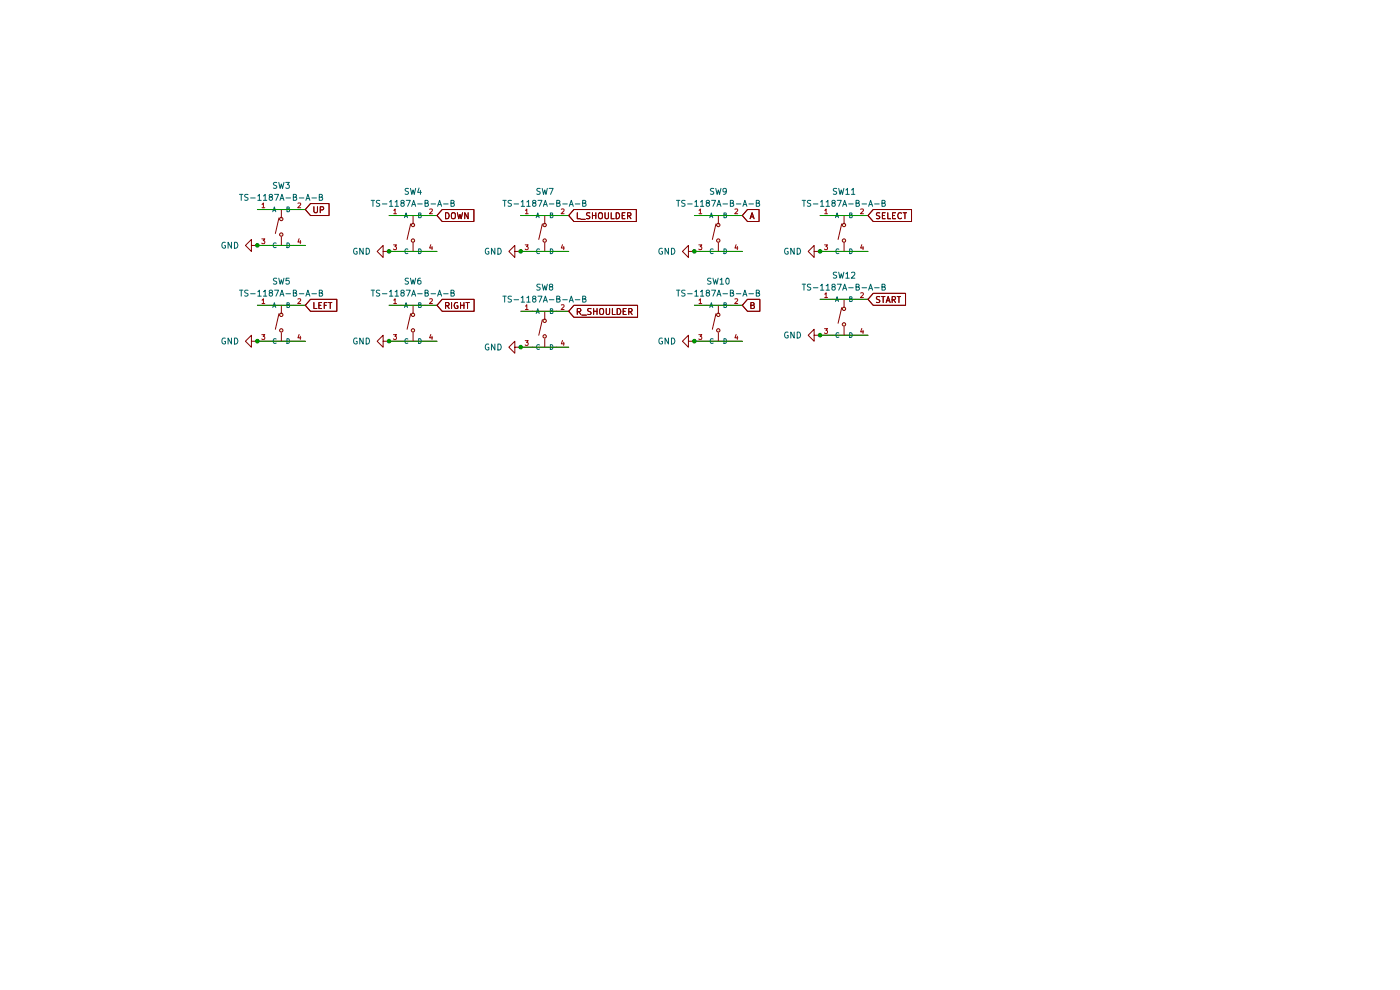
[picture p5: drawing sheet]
(kicad_sch
 (version 20250114)
 (generator "eeschema")
 (generator_version "9.0")
 (paper "A4")
 (lib_symbols
  (symbol "lcsc_imported:TS-1187A-B-A-B" (exclude_from_sim no) (in_bom yes) (on_board yes)
   (property "Reference" "SW" (at 0 1.27 0) (effects (font (size 1.27 1.27))))
   (property "Value" "TS-1187A-B-A-B" (at 0 -2.54 0) (effects (font (size 1.27 1.27))))
   (property "Footprint" "lcsc_footprints:C318884_SW-SMD_4P-L5_1-W5_1-P3_70-LS6_5-TL_H1_5" (at 0 -10.16 0) (effects (font (size 1.27 1.27)) (hide yes)))
   (property "Datasheet" "https://www.lcsc.com/datasheet/lcsc_datasheet_2304140030_XKB-Connection-TS-1187A-B-A-B_C318884.pdf" (at -2.286 0.127 0) (effects (font (size 1.27 1.27)) (hide yes)))
   (property "Description" "TS-1187A-B-A-B" (at 0 0 0) (effects (font (size 1.27 1.27)) (hide yes)))
   (property "LCSC" "C318884" (at 0 0 0) (effects (font (size 1.27 1.27)) (hide yes)))
   (property "Manufacturer" "XKB Connection(中国星坤)" (at 0 0 0) (effects (font (size 1.27 1.27)) (hide yes)))
   (symbol "TS-1187A-B-A-B_1_1"
    (polyline (pts (xy -2.54 2.54) (xy 2.54 2.54)) (stroke (width 0) (type default)) (fill (type none)))
    (polyline (pts (xy -2.54 -5.08) (xy 2.54 -5.08)) (stroke (width 0) (type default)) (fill (type none)))
    (polyline (pts (xy -0.508 0.762) (xy -1.27 -2.54)) (stroke (width 0) (type default)) (fill (type none)))
    (polyline (pts (xy 0 0.762) (xy 0 2.54)) (stroke (width 0) (type default)) (fill (type none)))
    (circle (center 0 0.508) (radius 0.3175) (stroke (width 0) (type default)) (fill (type background)))
    (circle (center 0 -2.794) (radius 0.3175) (stroke (width 0) (type default)) (fill (type background)))
    (polyline (pts (xy 0 -3.302) (xy 0 -5.08)) (stroke (width 0) (type default)) (fill (type none)))
    (pin unspecified line (at -5.08 2.54 0) (length 2.54) (name "A" (effects (font (size 1 1)))) (number "1" (effects (font (size 1 1)))))
    (pin unspecified line (at -5.08 -5.08 0) (length 2.54) (name "C" (effects (font (size 1 1)))) (number "3" (effects (font (size 1 1)))))
    (pin unspecified line (at 5.08 2.54 180) (length 2.54) (name "B" (effects (font (size 1 1)))) (number "2" (effects (font (size 1 1)))))
    (pin unspecified line (at 5.08 -5.08 180) (length 2.54) (name "D" (effects (font (size 1 1)))) (number "4" (effects (font (size 1 1))))))
   (embedded_fonts no))
  (symbol "power:GND"
   (power)
   (pin_numbers (hide yes))
   (pin_names
    (offset 0) (hide yes)) (exclude_from_sim no) (in_bom yes) (on_board yes)
   (property "Reference" "#PWR" (at 0 -6.35 0) (effects (font (size 1.27 1.27)) (hide yes)))
   (property "Value" "GND" (at 0 -3.81 0) (effects (font (size 1.27 1.27))))
   (property "Footprint" "" (at 0 0 0) (effects (font (size 1.27 1.27)) (hide yes)))
   (property "Datasheet" "" (at 0 0 0) (effects (font (size 1.27 1.27)) (hide yes)))
   (property "Description" "Power symbol creates a global label with name \"GND\" , ground" (at 0 0 0) (effects (font (size 1.27 1.27)) (hide yes)))
   (symbol "GND_0_1"
    (polyline (pts (xy 0 0) (xy 0 -1.27) (xy 1.27 -1.27) (xy 0 -2.54) (xy -1.27 -1.27) (xy 0 -1.27)) (stroke (width 0) (type default)) (fill (type none))))
   (symbol "GND_1_1"
    (pin power_in line (at 0 0 270) (length 0) (name "~" (effects (font (size 1.27 1.27)))) (number "1" (effects (font (size 1.27 1.27))))))
   (embedded_fonts no)))
 (junction
  (at 147.32 72.39)
  (diameter 0)
  (color 0 0 0 0))
 (junction
  (at 173.99 71.12)
  (diameter 0)
  (color 0 0 0 0))
 (junction
  (at 54.61 52.07)
  (diameter 0)
  (color 0 0 0 0))
 (junction
  (at 54.61 72.39)
  (diameter 0)
  (color 0 0 0 0))
 (junction
  (at 110.49 73.66)
  (diameter 0)
  (color 0 0 0 0))
 (junction
  (at 82.55 72.39)
  (diameter 0)
  (color 0 0 0 0))
 (junction
  (at 82.55 53.34)
  (diameter 0)
  (color 0 0 0 0))
 (junction
  (at 147.32 53.34)
  (diameter 0)
  (color 0 0 0 0))
 (junction
  (at 173.99 53.34)
  (diameter 0)
  (color 0 0 0 0))
 (junction
  (at 110.49 53.34)
  (diameter 0)
  (color 0 0 0 0))
 (wire
  (pts (xy 110.49 66.04) (xy 120.65 66.04))
  (stroke (width 0) (type default)))
 (wire
  (pts (xy 82.55 72.39) (xy 92.71 72.39))
  (stroke (width 0) (type default)))
 (wire
  (pts (xy 110.49 73.66) (xy 120.65 73.66))
  (stroke (width 0) (type default)))
 (wire
  (pts (xy 173.99 63.5) (xy 184.15 63.5))
  (stroke (width 0) (type default)))
 (wire
  (pts (xy 110.49 45.72) (xy 120.65 45.72))
  (stroke (width 0) (type default)))
 (wire
  (pts (xy 147.32 53.34) (xy 157.48 53.34))
  (stroke (width 0) (type default)))
 (wire
  (pts (xy 110.49 53.34) (xy 120.65 53.34))
  (stroke (width 0) (type default)))
 (wire
  (pts (xy 147.32 72.39) (xy 157.48 72.39))
  (stroke (width 0) (type default)))
 (wire
  (pts (xy 54.61 64.77) (xy 64.77 64.77))
  (stroke (width 0) (type default)))
 (wire
  (pts (xy 54.61 44.45) (xy 64.77 44.45))
  (stroke (width 0) (type default)))
 (wire
  (pts (xy 54.61 72.39) (xy 64.77 72.39))
  (stroke (width 0) (type default)))
 (wire
  (pts (xy 147.32 64.77) (xy 157.48 64.77))
  (stroke (width 0) (type default)))
 (wire
  (pts (xy 54.61 52.07) (xy 64.77 52.07))
  (stroke (width 0) (type default)))
 (wire
  (pts (xy 82.55 64.77) (xy 92.71 64.77))
  (stroke (width 0) (type default)))
 (wire
  (pts (xy 173.99 45.72) (xy 184.15 45.72))
  (stroke (width 0) (type default)))
 (wire
  (pts (xy 82.55 45.72) (xy 92.71 45.72))
  (stroke (width 0) (type default)))
 (wire
  (pts (xy 173.99 71.12) (xy 184.15 71.12))
  (stroke (width 0) (type default)))
 (wire
  (pts (xy 82.55 53.34) (xy 92.71 53.34))
  (stroke (width 0) (type default)))
 (wire
  (pts (xy 147.32 45.72) (xy 157.48 45.72))
  (stroke (width 0) (type default)))
 (wire
  (pts (xy 173.99 53.34) (xy 184.15 53.34))
  (stroke (width 0) (type default)))
 (global_label "R_SHOULDER"
  (shape input)
  (at 120.65 66.04 0)
  (fields_autoplaced yes)
  (effects (font (size 1.27 1.27)) (justify left))
  (property "Intersheetrefs" "${INTERSHEET_REFS}" (at 135.7909 66.04 0) (effects (font (size 1.27 1.27)) (justify left) (hide yes))))
 (global_label "L_SHOULDER"
  (shape input)
  (at 120.65 45.72 0)
  (fields_autoplaced yes)
  (effects (font (size 1.27 1.27)) (justify left))
  (property "Intersheetrefs" "${INTERSHEET_REFS}" (at 135.549 45.72 0) (effects (font (size 1.27 1.27)) (justify left) (hide yes))))
 (global_label "UP"
  (shape input)
  (at 64.77 44.45 0)
  (fields_autoplaced yes)
  (effects (font (size 1.27 1.27)) (justify left))
  (property "Intersheetrefs" "${INTERSHEET_REFS}" (at 70.3557 44.45 0) (effects (font (size 1.27 1.27)) (justify left) (hide yes))))
 (global_label "START"
  (shape input)
  (at 184.15 63.5 0)
  (fields_autoplaced yes)
  (effects (font (size 1.27 1.27)) (justify left))
  (property "Intersheetrefs" "${INTERSHEET_REFS}" (at 192.6385 63.5 0) (effects (font (size 1.27 1.27)) (justify left) (hide yes))))
 (global_label "RIGHT"
  (shape input)
  (at 92.71 64.77 0)
  (fields_autoplaced yes)
  (effects (font (size 1.27 1.27)) (justify left))
  (property "Intersheetrefs" "${INTERSHEET_REFS}" (at 101.1381 64.77 0) (effects (font (size 1.27 1.27)) (justify left) (hide yes))))
 (global_label "SELECT"
  (shape input)
  (at 184.15 45.72 0)
  (fields_autoplaced yes)
  (effects (font (size 1.27 1.27)) (justify left))
  (property "Intersheetrefs" "${INTERSHEET_REFS}" (at 193.9084 45.72 0) (effects (font (size 1.27 1.27)) (justify left) (hide yes))))
 (global_label "B"
  (shape input)
  (at 157.48 64.77 0)
  (fields_autoplaced yes)
  (effects (font (size 1.27 1.27)) (justify left))
  (property "Intersheetrefs" "${INTERSHEET_REFS}" (at 161.7352 64.77 0) (effects (font (size 1.27 1.27)) (justify left) (hide yes))))
 (global_label "LEFT"
  (shape input)
  (at 64.77 64.77 0)
  (fields_autoplaced yes)
  (effects (font (size 1.27 1.27)) (justify left))
  (property "Intersheetrefs" "${INTERSHEET_REFS}" (at 71.9885 64.77 0) (effects (font (size 1.27 1.27)) (justify left) (hide yes))))
 (global_label "A"
  (shape input)
  (at 157.48 45.72 0)
  (fields_autoplaced yes)
  (effects (font (size 1.27 1.27)) (justify left))
  (property "Intersheetrefs" "${INTERSHEET_REFS}" (at 161.5538 45.72 0) (effects (font (size 1.27 1.27)) (justify left) (hide yes))))
 (global_label "DOWN"
  (shape input)
  (at 92.71 45.72 0)
  (fields_autoplaced yes)
  (effects (font (size 1.27 1.27)) (justify left))
  (property "Intersheetrefs" "${INTERSHEET_REFS}" (at 101.0776 45.72 0) (effects (font (size 1.27 1.27)) (justify left) (hide yes))))
 (symbol
  (lib_id "lcsc_imported:TS-1187A-B-A-B")
  (at 115.57 48.26 0)
  (unit 1)
  (exclude_from_sim no)
  (in_bom yes)
  (on_board yes)
  (dnp no)
  (fields_autoplaced yes)
  (property "Reference" "SW7" (at 115.57 40.64 0) (effects (font (size 1.27 1.27))))
  (property "Value" "TS-1187A-B-A-B" (at 115.57 43.18 0) (effects (font (size 1.27 1.27))))
  (property "Footprint" "footprints:C318884_SW-SMD_4P-L5_1-W5_1-P3_70-LS6_5-TL_H1_5" (at 115.57 58.42 0) (effects (font (size 1.27 1.27)) (hide yes)))
  (property "Datasheet" "https://www.lcsc.com/datasheet/lcsc_datasheet_2304140030_XKB-Connection-TS-1187A-B-A-B_C318884.pdf" (at 113.284 48.133 0) (effects (font (size 1.27 1.27)) (hide yes)))
  (property "Description" "TS-1187A-B-A-B" (at 115.57 48.26 0) (effects (font (size 1.27 1.27)) (hide yes)))
  (property "LCSC" "C318884" (at 115.57 48.26 0) (effects (font (size 1.27 1.27)) (hide yes)))
  (property "Manufacturer" "XKB Connection(中国星坤)" (at 115.57 48.26 0) (effects (font (size 1.27 1.27)) (hide yes)))
  (pin "4")
  (pin "1")
  (pin "2")
  (pin "3"))
 (symbol
  (lib_id "lcsc_imported:TS-1187A-B-A-B")
  (at 179.07 66.04 0)
  (unit 1)
  (exclude_from_sim no)
  (in_bom yes)
  (on_board yes)
  (dnp no)
  (fields_autoplaced yes)
  (property "Reference" "SW12" (at 179.07 58.42 0) (effects (font (size 1.27 1.27))))
  (property "Value" "TS-1187A-B-A-B" (at 179.07 60.96 0) (effects (font (size 1.27 1.27))))
  (property "Footprint" "footprints:C318884_SW-SMD_4P-L5_1-W5_1-P3_70-LS6_5-TL_H1_5" (at 179.07 76.2 0) (effects (font (size 1.27 1.27)) (hide yes)))
  (property "Datasheet" "https://www.lcsc.com/datasheet/lcsc_datasheet_2304140030_XKB-Connection-TS-1187A-B-A-B_C318884.pdf" (at 176.784 65.913 0) (effects (font (size 1.27 1.27)) (hide yes)))
  (property "Description" "TS-1187A-B-A-B" (at 179.07 66.04 0) (effects (font (size 1.27 1.27)) (hide yes)))
  (property "LCSC" "C318884" (at 179.07 66.04 0) (effects (font (size 1.27 1.27)) (hide yes)))
  (property "Manufacturer" "XKB Connection(中国星坤)" (at 179.07 66.04 0) (effects (font (size 1.27 1.27)) (hide yes)))
  (pin "4")
  (pin "1")
  (pin "2")
  (pin "3"))
 (symbol
  (lib_id "lcsc_imported:TS-1187A-B-A-B")
  (at 87.63 48.26 0)
  (unit 1)
  (exclude_from_sim no)
  (in_bom yes)
  (on_board yes)
  (dnp no)
  (fields_autoplaced yes)
  (property "Reference" "SW4" (at 87.63 40.64 0) (effects (font (size 1.27 1.27))))
  (property "Value" "TS-1187A-B-A-B" (at 87.63 43.18 0) (effects (font (size 1.27 1.27))))
  (property "Footprint" "footprints:C318884_SW-SMD_4P-L5_1-W5_1-P3_70-LS6_5-TL_H1_5" (at 87.63 58.42 0) (effects (font (size 1.27 1.27)) (hide yes)))
  (property "Datasheet" "https://www.lcsc.com/datasheet/lcsc_datasheet_2304140030_XKB-Connection-TS-1187A-B-A-B_C318884.pdf" (at 85.344 48.133 0) (effects (font (size 1.27 1.27)) (hide yes)))
  (property "Description" "TS-1187A-B-A-B" (at 87.63 48.26 0) (effects (font (size 1.27 1.27)) (hide yes)))
  (property "LCSC" "C318884" (at 87.63 48.26 0) (effects (font (size 1.27 1.27)) (hide yes)))
  (property "Manufacturer" "XKB Connection(中国星坤)" (at 87.63 48.26 0) (effects (font (size 1.27 1.27)) (hide yes)))
  (pin "4")
  (pin "1")
  (pin "2")
  (pin "3"))
 (symbol
  (lib_id "lcsc_imported:TS-1187A-B-A-B")
  (at 87.63 67.31 0)
  (unit 1)
  (exclude_from_sim no)
  (in_bom yes)
  (on_board yes)
  (dnp no)
  (fields_autoplaced yes)
  (property "Reference" "SW6" (at 87.63 59.69 0) (effects (font (size 1.27 1.27))))
  (property "Value" "TS-1187A-B-A-B" (at 87.63 62.23 0) (effects (font (size 1.27 1.27))))
  (property "Footprint" "footprints:C318884_SW-SMD_4P-L5_1-W5_1-P3_70-LS6_5-TL_H1_5" (at 87.63 77.47 0) (effects (font (size 1.27 1.27)) (hide yes)))
  (property "Datasheet" "https://www.lcsc.com/datasheet/lcsc_datasheet_2304140030_XKB-Connection-TS-1187A-B-A-B_C318884.pdf" (at 85.344 67.183 0) (effects (font (size 1.27 1.27)) (hide yes)))
  (property "Description" "TS-1187A-B-A-B" (at 87.63 67.31 0) (effects (font (size 1.27 1.27)) (hide yes)))
  (property "LCSC" "C318884" (at 87.63 67.31 0) (effects (font (size 1.27 1.27)) (hide yes)))
  (property "Manufacturer" "XKB Connection(中国星坤)" (at 87.63 67.31 0) (effects (font (size 1.27 1.27)) (hide yes)))
  (pin "4")
  (pin "1")
  (pin "2")
  (pin "3"))
 (symbol
  (lib_id "power:GND")
  (at 110.49 53.34 270)
  (unit 1)
  (exclude_from_sim no)
  (in_bom yes)
  (on_board yes)
  (dnp no)
  (fields_autoplaced yes)
  (property "Reference" "#PWR059" (at 104.14 53.34 0) (effects (font (size 1.27 1.27)) (hide yes)))
  (property "Value" "GND" (at 106.68 53.3399 90) (effects (font (size 1.27 1.27)) (justify right)))
  (property "Footprint" "" (at 110.49 53.34 0) (effects (font (size 1.27 1.27)) (hide yes)))
  (property "Datasheet" "" (at 110.49 53.34 0) (effects (font (size 1.27 1.27)) (hide yes)))
  (property "Description" "Power symbol creates a global label with name \"GND\" , ground" (at 110.49 53.34 0) (effects (font (size 1.27 1.27)) (hide yes)))
  (pin "1"))
 (symbol
  (lib_id "lcsc_imported:TS-1187A-B-A-B")
  (at 115.57 68.58 0)
  (unit 1)
  (exclude_from_sim no)
  (in_bom yes)
  (on_board yes)
  (dnp no)
  (fields_autoplaced yes)
  (property "Reference" "SW8" (at 115.57 60.96 0) (effects (font (size 1.27 1.27))))
  (property "Value" "TS-1187A-B-A-B" (at 115.57 63.5 0) (effects (font (size 1.27 1.27))))
  (property "Footprint" "footprints:C318884_SW-SMD_4P-L5_1-W5_1-P3_70-LS6_5-TL_H1_5" (at 115.57 78.74 0) (effects (font (size 1.27 1.27)) (hide yes)))
  (property "Datasheet" "https://www.lcsc.com/datasheet/lcsc_datasheet_2304140030_XKB-Connection-TS-1187A-B-A-B_C318884.pdf" (at 113.284 68.453 0) (effects (font (size 1.27 1.27)) (hide yes)))
  (property "Description" "TS-1187A-B-A-B" (at 115.57 68.58 0) (effects (font (size 1.27 1.27)) (hide yes)))
  (property "LCSC" "C318884" (at 115.57 68.58 0) (effects (font (size 1.27 1.27)) (hide yes)))
  (property "Manufacturer" "XKB Connection(中国星坤)" (at 115.57 68.58 0) (effects (font (size 1.27 1.27)) (hide yes)))
  (pin "4")
  (pin "1")
  (pin "2")
  (pin "3"))
 (symbol
  (lib_id "lcsc_imported:TS-1187A-B-A-B")
  (at 179.07 48.26 0)
  (unit 1)
  (exclude_from_sim no)
  (in_bom yes)
  (on_board yes)
  (dnp no)
  (fields_autoplaced yes)
  (property "Reference" "SW11" (at 179.07 40.64 0) (effects (font (size 1.27 1.27))))
  (property "Value" "TS-1187A-B-A-B" (at 179.07 43.18 0) (effects (font (size 1.27 1.27))))
  (property "Footprint" "footprints:C318884_SW-SMD_4P-L5_1-W5_1-P3_70-LS6_5-TL_H1_5" (at 179.07 58.42 0) (effects (font (size 1.27 1.27)) (hide yes)))
  (property "Datasheet" "https://www.lcsc.com/datasheet/lcsc_datasheet_2304140030_XKB-Connection-TS-1187A-B-A-B_C318884.pdf" (at 176.784 48.133 0) (effects (font (size 1.27 1.27)) (hide yes)))
  (property "Description" "TS-1187A-B-A-B" (at 179.07 48.26 0) (effects (font (size 1.27 1.27)) (hide yes)))
  (property "LCSC" "C318884" (at 179.07 48.26 0) (effects (font (size 1.27 1.27)) (hide yes)))
  (property "Manufacturer" "XKB Connection(中国星坤)" (at 179.07 48.26 0) (effects (font (size 1.27 1.27)) (hide yes)))
  (pin "4")
  (pin "1")
  (pin "2")
  (pin "3"))
 (symbol
  (lib_id "power:GND")
  (at 173.99 53.34 270)
  (unit 1)
  (exclude_from_sim no)
  (in_bom yes)
  (on_board yes)
  (dnp no)
  (fields_autoplaced yes)
  (property "Reference" "#PWR063" (at 167.64 53.34 0) (effects (font (size 1.27 1.27)) (hide yes)))
  (property "Value" "GND" (at 170.18 53.3399 90) (effects (font (size 1.27 1.27)) (justify right)))
  (property "Footprint" "" (at 173.99 53.34 0) (effects (font (size 1.27 1.27)) (hide yes)))
  (property "Datasheet" "" (at 173.99 53.34 0) (effects (font (size 1.27 1.27)) (hide yes)))
  (property "Description" "Power symbol creates a global label with name \"GND\" , ground" (at 173.99 53.34 0) (effects (font (size 1.27 1.27)) (hide yes)))
  (pin "1"))
 (symbol
  (lib_id "power:GND")
  (at 110.49 73.66 270)
  (unit 1)
  (exclude_from_sim no)
  (in_bom yes)
  (on_board yes)
  (dnp no)
  (fields_autoplaced yes)
  (property "Reference" "#PWR060" (at 104.14 73.66 0) (effects (font (size 1.27 1.27)) (hide yes)))
  (property "Value" "GND" (at 106.68 73.6599 90) (effects (font (size 1.27 1.27)) (justify right)))
  (property "Footprint" "" (at 110.49 73.66 0) (effects (font (size 1.27 1.27)) (hide yes)))
  (property "Datasheet" "" (at 110.49 73.66 0) (effects (font (size 1.27 1.27)) (hide yes)))
  (property "Description" "Power symbol creates a global label with name \"GND\" , ground" (at 110.49 73.66 0) (effects (font (size 1.27 1.27)) (hide yes)))
  (pin "1"))
 (symbol
  (lib_id "power:GND")
  (at 82.55 53.34 270)
  (unit 1)
  (exclude_from_sim no)
  (in_bom yes)
  (on_board yes)
  (dnp no)
  (fields_autoplaced yes)
  (property "Reference" "#PWR056" (at 76.2 53.34 0) (effects (font (size 1.27 1.27)) (hide yes)))
  (property "Value" "GND" (at 78.74 53.3399 90) (effects (font (size 1.27 1.27)) (justify right)))
  (property "Footprint" "" (at 82.55 53.34 0) (effects (font (size 1.27 1.27)) (hide yes)))
  (property "Datasheet" "" (at 82.55 53.34 0) (effects (font (size 1.27 1.27)) (hide yes)))
  (property "Description" "Power symbol creates a global label with name \"GND\" , ground" (at 82.55 53.34 0) (effects (font (size 1.27 1.27)) (hide yes)))
  (pin "1"))
 (symbol
  (lib_id "power:GND")
  (at 82.55 72.39 270)
  (unit 1)
  (exclude_from_sim no)
  (in_bom yes)
  (on_board yes)
  (dnp no)
  (fields_autoplaced yes)
  (property "Reference" "#PWR058" (at 76.2 72.39 0) (effects (font (size 1.27 1.27)) (hide yes)))
  (property "Value" "GND" (at 78.74 72.3899 90) (effects (font (size 1.27 1.27)) (justify right)))
  (property "Footprint" "" (at 82.55 72.39 0) (effects (font (size 1.27 1.27)) (hide yes)))
  (property "Datasheet" "" (at 82.55 72.39 0) (effects (font (size 1.27 1.27)) (hide yes)))
  (property "Description" "Power symbol creates a global label with name \"GND\" , ground" (at 82.55 72.39 0) (effects (font (size 1.27 1.27)) (hide yes)))
  (pin "1"))
 (symbol
  (lib_id "power:GND")
  (at 173.99 71.12 270)
  (unit 1)
  (exclude_from_sim no)
  (in_bom yes)
  (on_board yes)
  (dnp no)
  (fields_autoplaced yes)
  (property "Reference" "#PWR064" (at 167.64 71.12 0) (effects (font (size 1.27 1.27)) (hide yes)))
  (property "Value" "GND" (at 170.18 71.1199 90) (effects (font (size 1.27 1.27)) (justify right)))
  (property "Footprint" "" (at 173.99 71.12 0) (effects (font (size 1.27 1.27)) (hide yes)))
  (property "Datasheet" "" (at 173.99 71.12 0) (effects (font (size 1.27 1.27)) (hide yes)))
  (property "Description" "Power symbol creates a global label with name \"GND\" , ground" (at 173.99 71.12 0) (effects (font (size 1.27 1.27)) (hide yes)))
  (pin "1"))
 (symbol
  (lib_id "lcsc_imported:TS-1187A-B-A-B")
  (at 59.69 46.99 0)
  (unit 1)
  (exclude_from_sim no)
  (in_bom yes)
  (on_board yes)
  (dnp no)
  (fields_autoplaced yes)
  (property "Reference" "SW3" (at 59.69 39.37 0) (effects (font (size 1.27 1.27))))
  (property "Value" "TS-1187A-B-A-B" (at 59.69 41.91 0) (effects (font (size 1.27 1.27))))
  (property "Footprint" "footprints:C318884_SW-SMD_4P-L5_1-W5_1-P3_70-LS6_5-TL_H1_5" (at 59.69 57.15 0) (effects (font (size 1.27 1.27)) (hide yes)))
  (property "Datasheet" "https://www.lcsc.com/datasheet/lcsc_datasheet_2304140030_XKB-Connection-TS-1187A-B-A-B_C318884.pdf" (at 57.404 46.863 0) (effects (font (size 1.27 1.27)) (hide yes)))
  (property "Description" "TS-1187A-B-A-B" (at 59.69 46.99 0) (effects (font (size 1.27 1.27)) (hide yes)))
  (property "LCSC" "C318884" (at 59.69 46.99 0) (effects (font (size 1.27 1.27)) (hide yes)))
  (property "Manufacturer" "XKB Connection(中国星坤)" (at 59.69 46.99 0) (effects (font (size 1.27 1.27)) (hide yes)))
  (pin "4")
  (pin "1")
  (pin "2")
  (pin "3"))
 (symbol
  (lib_id "power:GND")
  (at 54.61 72.39 270)
  (unit 1)
  (exclude_from_sim no)
  (in_bom yes)
  (on_board yes)
  (dnp no)
  (fields_autoplaced yes)
  (property "Reference" "#PWR057" (at 48.26 72.39 0) (effects (font (size 1.27 1.27)) (hide yes)))
  (property "Value" "GND" (at 50.8 72.3899 90) (effects (font (size 1.27 1.27)) (justify right)))
  (property "Footprint" "" (at 54.61 72.39 0) (effects (font (size 1.27 1.27)) (hide yes)))
  (property "Datasheet" "" (at 54.61 72.39 0) (effects (font (size 1.27 1.27)) (hide yes)))
  (property "Description" "Power symbol creates a global label with name \"GND\" , ground" (at 54.61 72.39 0) (effects (font (size 1.27 1.27)) (hide yes)))
  (pin "1"))
 (symbol
  (lib_id "power:GND")
  (at 147.32 53.34 270)
  (unit 1)
  (exclude_from_sim no)
  (in_bom yes)
  (on_board yes)
  (dnp no)
  (fields_autoplaced yes)
  (property "Reference" "#PWR061" (at 140.97 53.34 0) (effects (font (size 1.27 1.27)) (hide yes)))
  (property "Value" "GND" (at 143.51 53.3399 90) (effects (font (size 1.27 1.27)) (justify right)))
  (property "Footprint" "" (at 147.32 53.34 0) (effects (font (size 1.27 1.27)) (hide yes)))
  (property "Datasheet" "" (at 147.32 53.34 0) (effects (font (size 1.27 1.27)) (hide yes)))
  (property "Description" "Power symbol creates a global label with name \"GND\" , ground" (at 147.32 53.34 0) (effects (font (size 1.27 1.27)) (hide yes)))
  (pin "1"))
 (symbol
  (lib_id "lcsc_imported:TS-1187A-B-A-B")
  (at 59.69 67.31 0)
  (unit 1)
  (exclude_from_sim no)
  (in_bom yes)
  (on_board yes)
  (dnp no)
  (fields_autoplaced yes)
  (property "Reference" "SW5" (at 59.69 59.69 0) (effects (font (size 1.27 1.27))))
  (property "Value" "TS-1187A-B-A-B" (at 59.69 62.23 0) (effects (font (size 1.27 1.27))))
  (property "Footprint" "footprints:C318884_SW-SMD_4P-L5_1-W5_1-P3_70-LS6_5-TL_H1_5" (at 59.69 77.47 0) (effects (font (size 1.27 1.27)) (hide yes)))
  (property "Datasheet" "https://www.lcsc.com/datasheet/lcsc_datasheet_2304140030_XKB-Connection-TS-1187A-B-A-B_C318884.pdf" (at 57.404 67.183 0) (effects (font (size 1.27 1.27)) (hide yes)))
  (property "Description" "TS-1187A-B-A-B" (at 59.69 67.31 0) (effects (font (size 1.27 1.27)) (hide yes)))
  (property "LCSC" "C318884" (at 59.69 67.31 0) (effects (font (size 1.27 1.27)) (hide yes)))
  (property "Manufacturer" "XKB Connection(中国星坤)" (at 59.69 67.31 0) (effects (font (size 1.27 1.27)) (hide yes)))
  (pin "4")
  (pin "1")
  (pin "2")
  (pin "3"))
 (symbol
  (lib_id "lcsc_imported:TS-1187A-B-A-B")
  (at 152.4 48.26 0)
  (unit 1)
  (exclude_from_sim no)
  (in_bom yes)
  (on_board yes)
  (dnp no)
  (fields_autoplaced yes)
  (property "Reference" "SW9" (at 152.4 40.64 0) (effects (font (size 1.27 1.27))))
  (property "Value" "TS-1187A-B-A-B" (at 152.4 43.18 0) (effects (font (size 1.27 1.27))))
  (property "Footprint" "footprints:C318884_SW-SMD_4P-L5_1-W5_1-P3_70-LS6_5-TL_H1_5" (at 152.4 58.42 0) (effects (font (size 1.27 1.27)) (hide yes)))
  (property "Datasheet" "https://www.lcsc.com/datasheet/lcsc_datasheet_2304140030_XKB-Connection-TS-1187A-B-A-B_C318884.pdf" (at 150.114 48.133 0) (effects (font (size 1.27 1.27)) (hide yes)))
  (property "Description" "TS-1187A-B-A-B" (at 152.4 48.26 0) (effects (font (size 1.27 1.27)) (hide yes)))
  (property "LCSC" "C318884" (at 152.4 48.26 0) (effects (font (size 1.27 1.27)) (hide yes)))
  (property "Manufacturer" "XKB Connection(中国星坤)" (at 152.4 48.26 0) (effects (font (size 1.27 1.27)) (hide yes)))
  (pin "4")
  (pin "1")
  (pin "2")
  (pin "3"))
 (symbol
  (lib_id "power:GND")
  (at 54.61 52.07 270)
  (unit 1)
  (exclude_from_sim no)
  (in_bom yes)
  (on_board yes)
  (dnp no)
  (fields_autoplaced yes)
  (property "Reference" "#PWR055" (at 48.26 52.07 0) (effects (font (size 1.27 1.27)) (hide yes)))
  (property "Value" "GND" (at 50.8 52.0699 90) (effects (font (size 1.27 1.27)) (justify right)))
  (property "Footprint" "" (at 54.61 52.07 0) (effects (font (size 1.27 1.27)) (hide yes)))
  (property "Datasheet" "" (at 54.61 52.07 0) (effects (font (size 1.27 1.27)) (hide yes)))
  (property "Description" "Power symbol creates a global label with name \"GND\" , ground" (at 54.61 52.07 0) (effects (font (size 1.27 1.27)) (hide yes)))
  (pin "1"))
 (symbol
  (lib_id "power:GND")
  (at 147.32 72.39 270)
  (unit 1)
  (exclude_from_sim no)
  (in_bom yes)
  (on_board yes)
  (dnp no)
  (fields_autoplaced yes)
  (property "Reference" "#PWR062" (at 140.97 72.39 0) (effects (font (size 1.27 1.27)) (hide yes)))
  (property "Value" "GND" (at 143.51 72.3899 90) (effects (font (size 1.27 1.27)) (justify right)))
  (property "Footprint" "" (at 147.32 72.39 0) (effects (font (size 1.27 1.27)) (hide yes)))
  (property "Datasheet" "" (at 147.32 72.39 0) (effects (font (size 1.27 1.27)) (hide yes)))
  (property "Description" "Power symbol creates a global label with name \"GND\" , ground" (at 147.32 72.39 0) (effects (font (size 1.27 1.27)) (hide yes)))
  (pin "1"))
 (symbol
  (lib_id "lcsc_imported:TS-1187A-B-A-B")
  (at 152.4 67.31 0)
  (unit 1)
  (exclude_from_sim no)
  (in_bom yes)
  (on_board yes)
  (dnp no)
  (fields_autoplaced yes)
  (property "Reference" "SW10" (at 152.4 59.69 0) (effects (font (size 1.27 1.27))))
  (property "Value" "TS-1187A-B-A-B" (at 152.4 62.23 0) (effects (font (size 1.27 1.27))))
  (property "Footprint" "footprints:C318884_SW-SMD_4P-L5_1-W5_1-P3_70-LS6_5-TL_H1_5" (at 152.4 77.47 0) (effects (font (size 1.27 1.27)) (hide yes)))
  (property "Datasheet" "https://www.lcsc.com/datasheet/lcsc_datasheet_2304140030_XKB-Connection-TS-1187A-B-A-B_C318884.pdf" (at 150.114 67.183 0) (effects (font (size 1.27 1.27)) (hide yes)))
  (property "Description" "TS-1187A-B-A-B" (at 152.4 67.31 0) (effects (font (size 1.27 1.27)) (hide yes)))
  (property "LCSC" "C318884" (at 152.4 67.31 0) (effects (font (size 1.27 1.27)) (hide yes)))
  (property "Manufacturer" "XKB Connection(中国星坤)" (at 152.4 67.31 0) (effects (font (size 1.27 1.27)) (hide yes)))
  (pin "4")
  (pin "1")
  (pin "2")
  (pin "3")))
